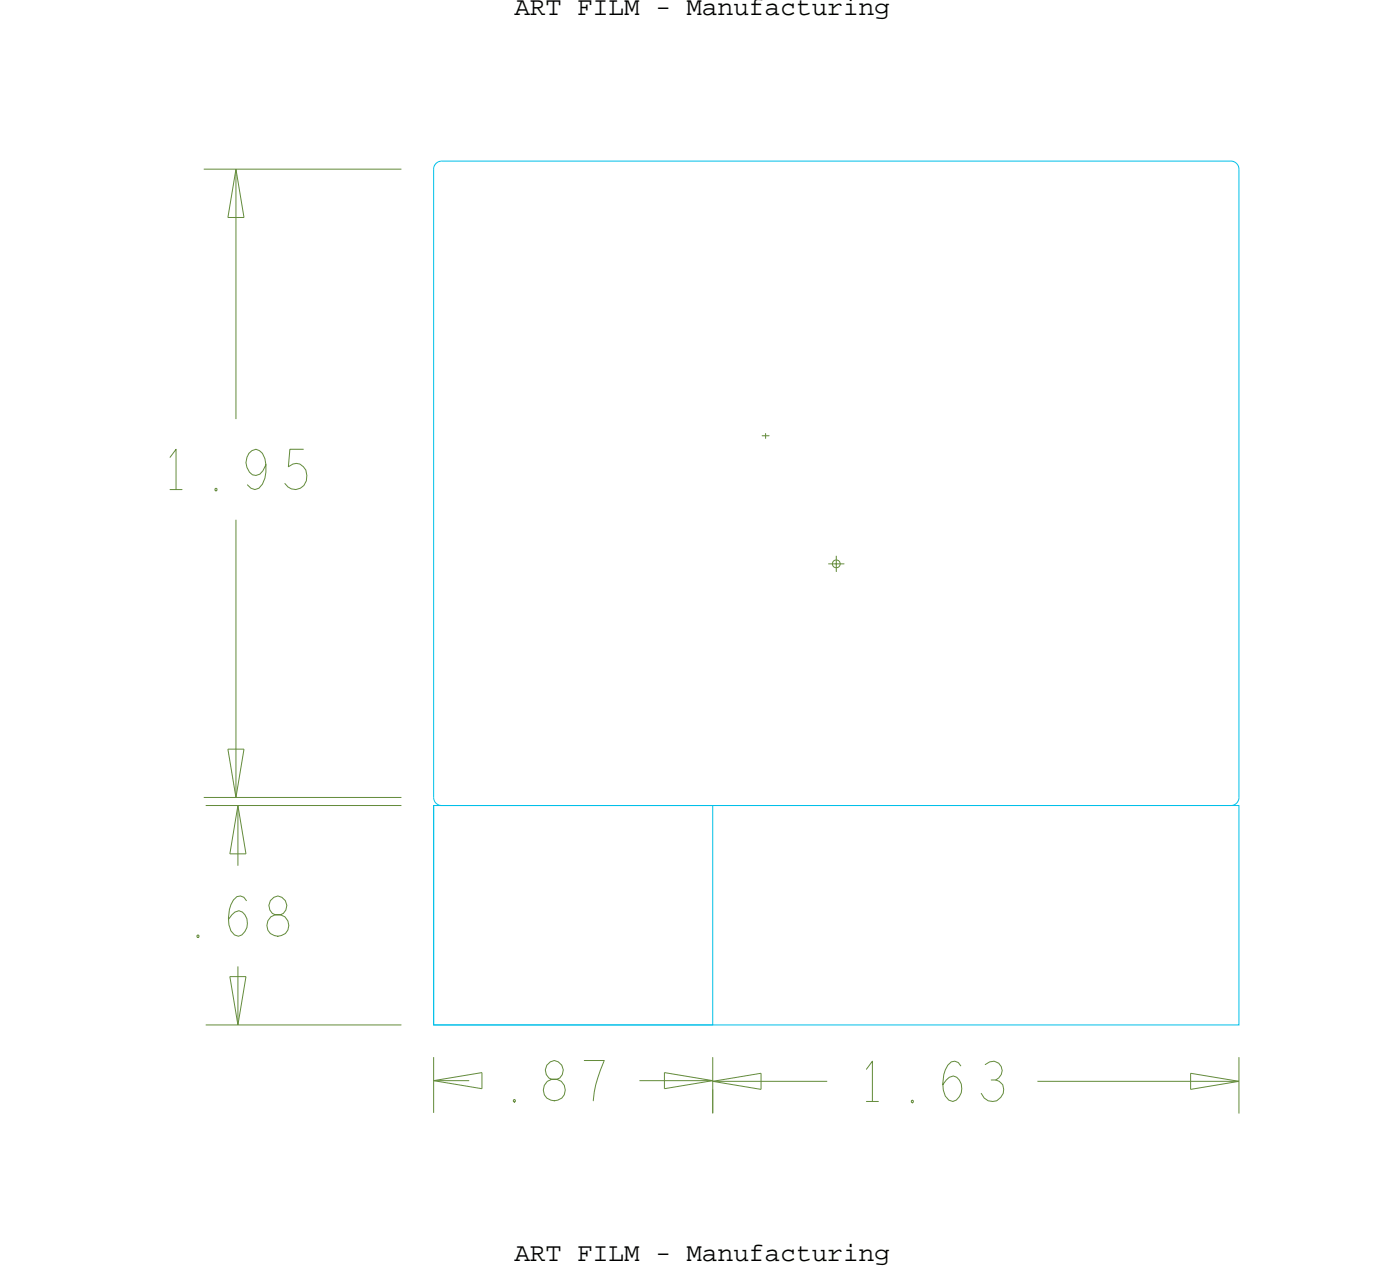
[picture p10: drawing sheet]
<svg xmlns="http://www.w3.org/2000/svg" width="110mm" height="101mm" viewBox="0 0 110 101" stroke-linecap="round" stroke-linejoin="round" font-family="sans-serif">
<!-- layer: Board Outline -->
<g fill="none" stroke="#638b3a" stroke-width=".08">
<path d="M16.1 13.3h15.6zM18 17.1h1.2zM18.6 13.3l-.6 3.8zM18.6 13.3l.6 3.8zM18.6 13.3v19.7zM18 59.1h1.2zM18 59.1l.6 3.8zM18.6 41v21.9zM19.2 59.1l-.6 3.8zM16.1 62.9h15.6zM16.2 63.5h15.5zM18.1 67.3h1.3z"/>
<path d="M18.1 77h1.3zM18.1 77l.7 3.8zM18.8 63.5l-.7 3.8zM18.8 63.5l.6 3.8zM18.8 63.5v4.7zM18.8 76.2v4.6zM19.4 77l-.6 3.8zM16.2 80.8h15.5zM34.2 85.2l3.8 .6zM34.2 85.2l3.8-.6zM34.2 85.2h2.8zM34.2 83.3v4.4z"/>
<path d="M38 84.6v1.2zM50.4 85.2h5.8zM52.4 84.6v1.2zM52.4 84.6l3.8 .6zM52.4 85.8l3.8-.6zM56.2 85.2l3.8 .7zM56.2 85.2l3.8-.6zM56.2 85.2h9zM56.2 85.9v1.9zM56.2 83.3v4.4zM60 84.6v1.3zM81.8 85.2h15.9z"/>
<path d="M93.9 84.6v1.3zM93.9 84.6l3.8 .6zM93.9 85.9l3.8-.7zM97.7 83.3v4.5z"/>
</g>
<path d="M34.2 13.3v49.6zM34.8 12.7h62.3zM34.8 12.7l-.4 .2-.2 .4M97.1 12.7l.4 .2 .2 .4M97.7 13.3v49.6zM34.2 63.5h22v17.3h-22zM34.2 63.5h63.5v17.3h-63.5zM34.2 62.9l.2 .4 .4 .2M34.8 63.5h62.3zM97.7 62.9l-.2 .4-.4 .2" fill="none" stroke="#01c0e9" stroke-width=".08"/>
<!-- layer: Text -->
<g fill="none" stroke="#638b3a" stroke-width=".08">
<path d="M13.4 36.1l.5-.7v3.2M13.4 38.6h1M17 38.5l.1 .1-.1 .1zM21 36.6l-.3 .5a.61 .61 0 0 1-1 .1 1.11 1.11 0 0 1 .5-1.8 1.1 1.1 0 0 1 .8 1.2 2.16 2.16 0 0 1-.6 1.9l-.3 .1-.3-.1-.3-.3M23.9 35.4h-1l-.2 1.4a.85 .85 0 0 1 1-.2 .85 .85 0 0 1 .5 .9 .94 .94 0 0 1-.6 1 .94 .94 0 0 1-1.1-.4M15.5 73.8l.1-.1 .1 .2h-.1zM19.4 71l-.2-.3-.2-.1a1.14 1.14 0 0 0-.9 1.1 2.02 2.02 0 0 0 .4 2 .69 .69 0 0 0 1-.6 1.04 1.04 0 0 0-.7-1.3l-.3 .1-.5 .6M21.3 71a.73 .73 0 0 0 0 .8 .73 .73 0 0 0 .8 .3 .86 .86 0 0 1 .5 1.3 .86 .86 0 0 1-1.4 0 .86 .86 0 0 1 .5-1.3 .73 .73 0 0 0 .9-.8 .73 .73 0 0 0-1-.6zM40.5 86.7h.1v.1v.1zM43.1 84a.73 .73 0 0 0 0 .8 .73 .73 0 0 0 .8 .3 .86 .86 0 0 1 .5 1.3 .86 .86 0 0 1-1.4 0 .86 .86 0 0 1 .5-1.3 .73 .73 0 0 0 .9-.8 .73 .73 0 0 0-1-.6zM46.1 83.6h1.5l-.3 .8a7.9 7.9 0 0 0-.5 2.4M68.3 84.3l.5-.6v3.1"/>
<path d="M75.8 84l-.2-.2-.3-.1a1.14 1.14 0 0 0-.9 1 2.02 2.02 0 0 0 .4 2 .69 .69 0 0 0 1-.6 1.04 1.04 0 0 0-.6-1.3l-.3 .1-.6 .6M77.7 83.9a.76 .76 0 0 1 1.2 .1 .76 .76 0 0 1-.4 1.1"/>
</g>
<!-- layer: Drawing Origin -->
<path d="M65.3 44.4h1.3M65.7 44.2l.2-.1 .3 .1v.2v.3l-.3 .1-.2-.1-.1-.3zM65.9 43.8v1.3" fill="none" stroke="#638b3a" stroke-width=".08"/>
<text font-size="3.2" fill="#638b3a" x="67.6" y="86.8">1.63</text>
<g font-size="2.1">
<text x="40.6" y="1.2">ART FILM - Manufacturing</text>
<text x="40.6" y="99.4">ART FILM - Manufacturing</text>
</g>
<text font-size="1.3" fill="#638b3a" x="59.9" y="33.9" transform="rotate(90 59.9 33.9)">+</text>
</svg>
